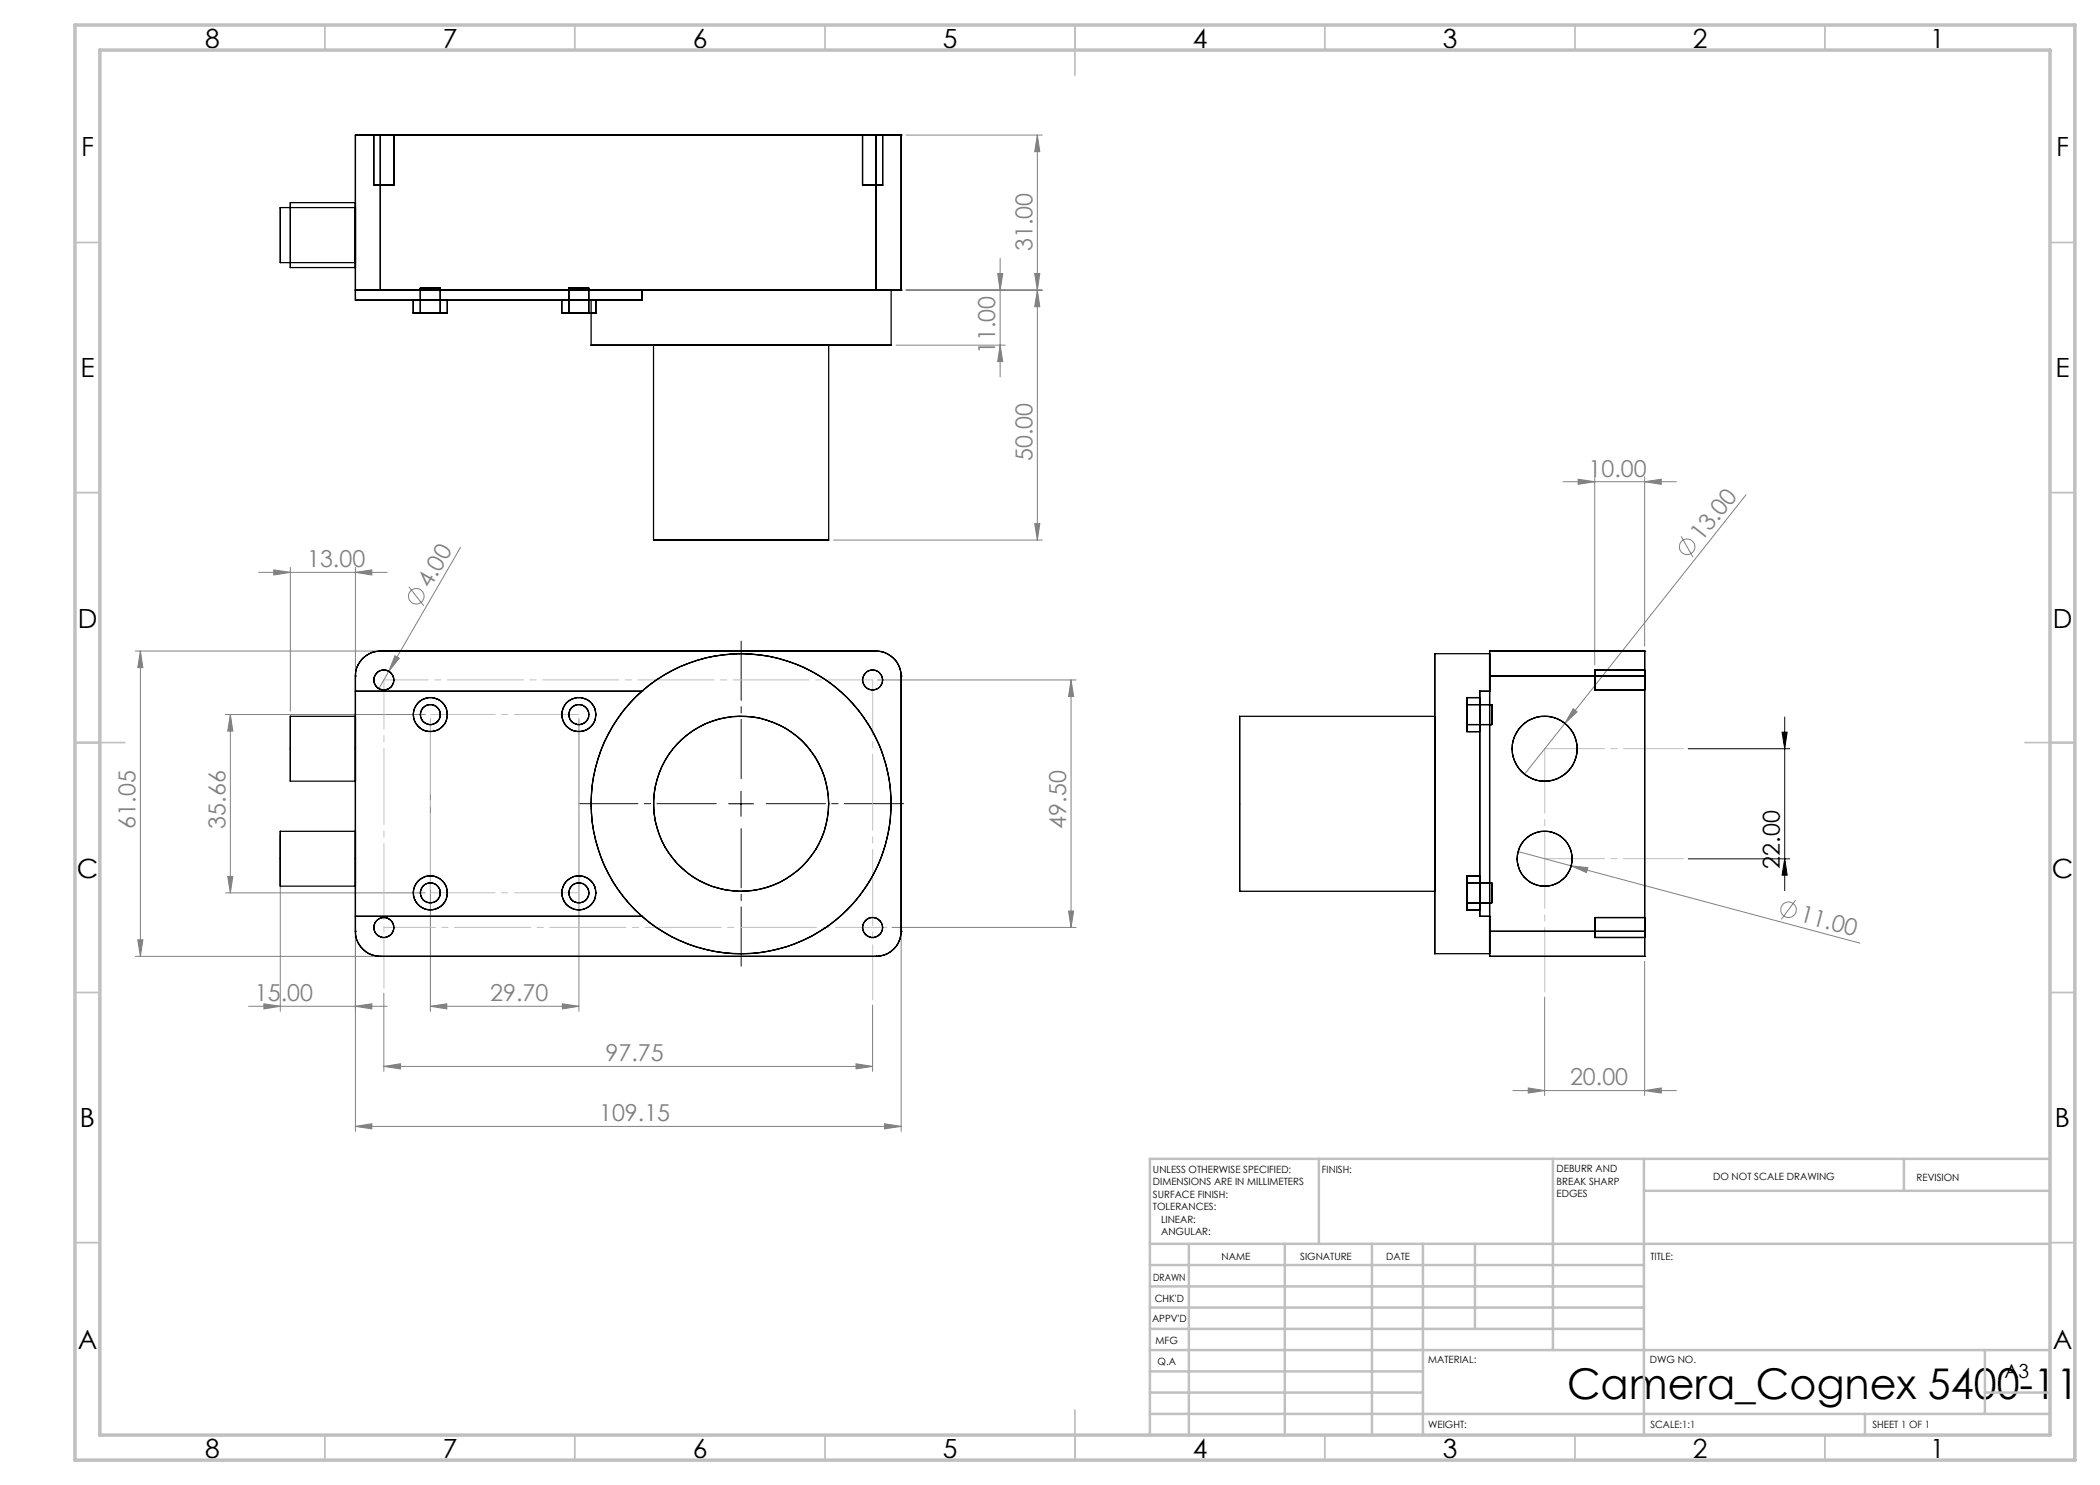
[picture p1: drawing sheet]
<svg xmlns="http://www.w3.org/2000/svg" width="420mm" height="297mm" viewBox="0 0 420 297" stroke-linecap="round" stroke-linejoin="round" font-family="sans-serif">
<g fill="none" stroke="#808080" stroke-width=".2">
<path d="M181.2 27h27.3M207.5 27v81M207.5 27l.5 3.3h-1.1zM181.2 58h27.3M199.5 54.7h1.1l-.6 3.3zM200 51.7v23.7M206.9 54.7h1.1l-.5 3.3zM207.5 58l.5 3.3h-1.1zM179.2 69h21.8M200 69l.6 3.3h-1.1zM312.6 96.3h22.7M315.6 95.8l3.3 .5-3.3 .6z"/>
<path d="M318.9 95.4v37.6M328.9 96.3l3.3-.5v1.1zM328.9 95.4v33.8M349.2 99l-36.2 45.7M51.7 114.5h25.7M54.8 114l3.3 .5-3.3 .5zM58.1 113.5v28.7M71.1 114.5l3.3-.5v1zM71.1 113.5v20.7M81.8 117.4l2.9 3.7M92.1 109.5l-14.3 24.8M166.7 108h41.8"/>
<path d="M206.9 104.7h1.1l-.5 3.3zM336.2 107.3l2.4 4.1M27.1 130.2h48M28.1 130.2l.5 3.3h-1zM28.1 130.2v61.1M71.1 139.2v87.1M77.8 134.3l-2 3.4M79 131.2l.9 .5-2.1 2.6zM175.5 136h39.7M214.2 136v49.5M214.2 136l.5 3.3h-1zM45.1 142.9h40"/>
<path d="M46.1 142.9v35.7M46.1 142.9l.5 3.3h-1.1zM86.1 143.9v58.4M115.8 143.9v58.4M313 144.7l-8.1 10.1M314.6 141.7l.8 .7-2.4 2.3zM45.1 178.6h40M45.5 175.3h1.1l-.5 3.3zM56.1 167.2v35.1M303.6 170.3l10.7 2.9M314.3 173.2l3.3 .3-.3 1zM314.3 173.2l57.7 15.4"/>
<path d="M27.1 191.3h48M27.6 188h1l-.5 3.3zM76.8 198.6v15.7M178.4 185.5h36.8M180.2 187.3v39M213.7 182.2h1l-.5 3.3zM308.9 199.4v19.7M328.9 192.3v26.8M359.1 180l-2.8 3.9M49.7 201.3h27.7M52.8 200.8l3.3 .5-3.3 .5zM71.1 201.3l3.3-.5v1z"/>
<path d="M76.8 213.3l3.3-.5v1zM76.8 213.3h97.7M86.1 201.3l3.3-.5v1zM86.1 201.3h29.7M112.5 200.8l3.3 .5-3.3 .5zM171.2 212.8l3.3 .5-3.3 .5zM174.5 201v13.3M302.6 218.1h32.7M305.6 217.6l3.3 .5-3.3 .5zM328.9 218.1l3.3-.5v1zM71.1 225.3l3.3-.5v1zM71.1 225.3h109.1"/>
<path d="M176.9 224.8l3.3 .5-3.3 .5z"/>
<circle cx="83.3" cy="119.2" r="1.55"/>
<circle cx="337.4" cy="109.4" r="1.55"/>
<circle cx="357.7" cy="182" r="1.55"/>
</g>
<path d="M148.2 158.3v5M337.6 149.8h20.3M356.4 146.4h1l-.5 3.4zM356.9 143.4v34.7M145.7 160.8h5M337.6 171.8h20.3M356.9 171.8l.5 3.2h-1z" fill="none" stroke="#000" stroke-width=".2"/>
<path d="M148.2 155.7v-27.5M143.2 160.7h-27.5M148.2 165.7v27.5M153.2 160.7h27.5" fill="none" stroke="#000" stroke-width=".2" stroke-dasharray="15.2 1.3 1.3 1.3" stroke-dashoffset="3.4"/>
<path d="M76.8 136h97.7" fill="none" stroke="#c0c0c0" stroke-width=".2" stroke-dasharray="15.2 1.3 1.3 1.3" stroke-dashoffset="6.4"/>
<path d="M76.8 185.5h100.6" fill="none" stroke="#c0c0c0" stroke-width=".2" stroke-dasharray="15.2 1.3 1.3 1.3" stroke-dashoffset="4.9"/>
<path d="M76.8 136v61.6" fill="none" stroke="#c0c0c0" stroke-width=".2" stroke-dasharray="15.2 1.3 1.3 1.3" stroke-dashoffset="5.4"/>
<path d="M174.5 136v64" fill="none" stroke="#c0c0c0" stroke-width=".2" stroke-dasharray="15.2 1.3 1.3 1.3" stroke-dashoffset="4.2"/>
<path d="M86.1 142.9h29.7M308.9 149.7v48.7M115.8 178.6h-29.7" fill="none" stroke="#c0c0c0" stroke-width=".2" stroke-dasharray="15.2 1.3 1.3 1.3" stroke-dashoffset="2.3"/>
<path d="M115.8 142.9v35.7M86.1 178.6v-35.7" fill="none" stroke="#c0c0c0" stroke-width=".2" stroke-dasharray="15.2 1.3 1.3 1.3" stroke-dashoffset="-.7"/>
<path d="M308.9 149.7h27.8M308.9 171.7h27.8" fill="none" stroke="#c0c0c0" stroke-width=".2" stroke-dasharray="15.2 1.3 1.3 1.3" stroke-dashoffset="3.3"/>
<g fill="none" stroke="#c0c0c0" stroke-width=".35">
<path d="M65 5v5M115 5v5M165 5v5M215 5v10M265 5v5M315 5v5M365 5v5M15 48.5h5M410 48.5h5M15 98.5h5M410 98.5h5M15 148.5h10"/>
<path d="M405 148.5h10M15 198.5h5M410 198.5h5M15 248.5h5M410 248.5h5M65 287v5M115 287v5M165 287v5M215 282v10M265 287v5M315 287v5M365 287v5"/>
</g>
<g fill="none" stroke="#c0c0c0" stroke-width=".5">
<path d="M263.8 231.8v17M310.6 231.8v38.2M328.8 231.8v55.2M328.8 238.2h81.2M380.8 231.8v6.4M410 231.8h-180v55.2M230 248.8h180M230 257.3h98.8M230 253h98.8M237.8 248.8v38.2M257 248.8v38.2M274.4 248.8v38.2"/>
<path d="M284.6 248.8v38.2M295 248.8v17M230 265.8h98.8M230 261.5h98.8M230 278.5h54.6M230 274.3h54.6M230 270h180M397 278.5h13M397 270v12.8M230 282.8h180M373 282.8v4.2"/>
</g>
<path d="M15 5h400v287h-400zM20 10h390v277h-390z" fill="none" stroke="#c0c0c0" stroke-width=".7"/>
<path d="M356.4 146.4h1l-.5 3.4zM356.9 171.8l.5 3.2h-1z" fill="#000"/>
<g fill="#808080">
<path d="M314.6 141.7l.8 .7-2.4 2.3z"/>
<path d="M79 131.2l.9 .5-2.1 2.6z"/>
<path d="M314.3 173.2l3.3 .3-.3 1z"/>
<path d="M76.8 213.3l3.3-.5v1zM171.2 212.8l3.3 .5-3.3 .5zM86.1 201.3l3.3-.5v1zM112.5 200.8l3.3 .5-3.3 .5zM305.6 217.6l3.3 .5-3.3 .5zM328.9 218.1l3.3-.5v1z"/>
<path d="M45.5 175.3h1.1l-.5 3.3zM46.1 142.9l.5 3.3h-1.1z"/>
<path d="M214.2 136l.5 3.3h-1zM213.7 182.2h1l-.5 3.3z"/>
<path d="M176.9 224.8l3.3 .5-3.3 .5zM71.1 225.3l3.3-.5v1zM71.1 114.5l3.3-.5v1zM54.8 114l3.3 .5-3.3 .5zM71.1 201.3l3.3-.5v1zM52.8 200.8l3.3 .5-3.3 .5z"/>
<path d="M315.6 95.8l3.3 .5-3.3 .6zM328.9 96.3l3.3-.5v1.1z"/>
<path d="M200 69l.6 3.3h-1.1zM199.5 54.7h1.1l-.6 3.3z"/>
<path d="M28.1 130.2l.5 3.3h-1zM27.6 188h1l-.5 3.3zM207.5 27l.5 3.3h-1.1zM206.9 54.7h1.1l-.5 3.3zM207.5 58l.5 3.3h-1.1zM206.9 104.7h1.1l-.5 3.3z"/>
</g>
<g fill="none" stroke="#000" stroke-width=".25">
<path d="M71.1 27h.1M71.1 27h5M71.1 27v33M74.8 27h4zM74.8 37h4zM74.8 27v10M76.1 27v31h-5M76.1 27h99.1M78.8 27v10M172.5 27h4zM172.5 37h4zM172.5 27v10"/>
<path d="M175.2 27h5M175.2 27v31M176.5 27v10M180.2 27h.1M180.2 27v31M56.1 41.5v11zM56.1 52.5h15M56.1 41.5h15M58.1 40.5v13zM58.1 53.5h13M58.1 40.5h13M71.1 58h.1"/>
<path d="M71.1 40.5v13zM71.1 41.5v11zM71.1 58h104.1M84.1 57.6h4zM84.1 57.6v5M88.1 57.6v5M113.8 57.6h4zM113.8 57.6v5M117.8 57.6v5M128.4 58h49.8zM128.4 58v2M175.2 58h5"/>
<path d="M178.2 58v11M180.2 58h.1M71.1 60h.1M71.1 60h57.3M82.7 60h6.8zM82.7 62.6h6.8zM82.7 60v2.6M84.1 62.6h4zM89.5 60v2.6M112.4 60h6.8zM112.4 62.6h6.8zM112.4 60v2.6"/>
<path d="M113.8 62.6h4zM118.2 60h10.2zM118.2 69h60zM118.2 60v9M119.2 60v2.6M130.7 69v39M130.7 69h35zM165.7 69v39M130.7 108h35zM71.1 135.2v51.1M71.1 138.3h57.3M71.1 138.3h.1"/>
<path d="M71.1 135.2h.1M76.1 130.2h.1M76.1 130.2a5 5 0 0 0-5 5M76.1 130.2h99.1M128.4 138.3a30 30 0 0 1 41.5 1.7 30 30 0 0 1 0 41.5 30 30 0 0 1-41.5 1.8M128.4 138.3a30 30 0 0 0 0 45M128.4 138.3h.1M175.2 130.2a5.1 5.1 0 0 1 5 5M175.2 130.2h.1M180.2 135.2h.1M180.2 135.2v51.1M286.9 130.7v60z"/>
<path d="M286.9 130.7h11M293.3 139.5v6.8zM293.3 139.5h2.6M295.9 138.3h.1M295.9 138.3v45M295.9 139.5v6.8zM295.9 138.3h2M297.9 130.2h.1M297.9 138.3h.1M297.9 138.3v-7.6v60v-7.4M297.9 130.2v5M297.9 130.2h31"/>
<path d="M297.9 135.2v51.1M297.9 135.2h31M318.9 134v4zM318.9 138h10M318.9 134h10M328.9 130.2h.1M328.9 134v4zM328.9 130.2v5M328.9 135.2v51.1M58.1 143.3v12.9zM58.1 156.2h13M58.1 143.3h13"/>
<path d="M71.1 143.3v12.9zM247.9 143.3v35zM247.9 143.3h39M286.9 143.3v35zM293.3 140.9v4zM293.3 146.3h2.6M293.3 140.9h5M293.3 144.9h5M298.3 140.9v4zM56.1 166.3v10.9zM56.1 177.2h15M56.1 166.3h15"/>
<path d="M71.1 166.3v10.9zM247.9 178.3h39M293.3 175.2v6.8zM293.3 176.6v3.9zM293.3 175.2h2.6M293.3 176.6h5M295.9 175.2v6.8zM298.3 176.6v3.9zM71.1 186.3a5 5 0 0 0 5 5M71.1 183.3h57.3M71.1 186.3h.1M71.1 183.3h.1"/>
<path d="M76.1 191.3h.1M76.1 191.3h99.1M128.4 183.3h.1M175.2 191.3h.1M180.2 186.3a5.1 5.1 0 0 1-5 5M180.2 186.3h.1M286.9 190.7h11M293.3 182h2.6M293.3 180.6h5M295.9 183.3h.1M295.9 183.3h2M297.9 183.3h.1"/>
<path d="M297.9 191.3h.1M297.9 186.3v5M297.9 191.3h31M297.9 186.3h31M318.9 183.5v4zM318.9 187.5h10M318.9 183.5h10M328.9 191.3h.1M328.9 183.5v4zM328.9 186.3v5"/>
<circle cx="76.8" cy="136" r="2.01"/>
<circle cx="174.5" cy="136" r="2.01"/>
<circle cx="86.1" cy="142.9" r="1.99"/>
<circle cx="86.1" cy="142.9" r="3.4"/>
<circle cx="115.8" cy="142.9" r="2"/>
<circle cx="115.8" cy="142.9" r="3.4"/>
<circle cx="308.9" cy="149.7" r="6.5"/>
<circle cx="86.1" cy="178.6" r="1.99"/>
<circle cx="86.1" cy="178.6" r="3.4"/>
<circle cx="115.8" cy="178.6" r="2"/>
<circle cx="115.8" cy="178.6" r="3.4"/>
<circle cx="148.2" cy="160.8" r="17.5"/>
<circle cx="148.2" cy="160.7" r="30"/>
<circle cx="308.9" cy="171.8" r="5.5"/>
<circle cx="76.8" cy="185.5" r="1.99"/>
<circle cx="174.5" cy="185.5" r="2.01"/>
</g>
<text font-size="8.5" x="313.4" y="279.7">Camera_Cognex 5400-11</text>
<g font-size="5.3">
<text x="41" y="9.5">8</text>
<text x="88.5" y="9.5">7</text>
<text x="138.5" y="9.5">6</text>
<text x="188.5" y="9.5">5</text>
<text x="238.5" y="9.5">4</text>
<text x="288.5" y="9.5">3</text>
<text x="338.5" y="9.5">2</text>
<text x="386" y="9.5">1</text>
<text x="16.2" y="31.2">F</text>
<text x="411.2" y="31.2">F</text>
<text x="16.1" y="75.5">E</text>
<text x="411.1" y="75.5">E</text>
<text x="15.5" y="125.5">D</text>
<text x="410.5" y="125.5">D</text>
<text x="15.4" y="175.5">C</text>
<text x="410.4" y="175.5">C</text>
<text x="16" y="225.5">B</text>
<text x="411" y="225.5">B</text>
<text x="15.5" y="269.7">A</text>
<text x="410.5" y="269.7">A</text>
<text x="41" y="291.5">8</text>
<text x="88.5" y="291.5">7</text>
<text x="138.5" y="291.5">6</text>
<text x="188.5" y="291.5">5</text>
<text x="238.5" y="291.5">4</text>
<text x="288.5" y="291.5">3</text>
<text x="338.5" y="291.5">2</text>
<text x="386" y="291.5">1</text>
</g>
<g font-size="4.7" fill="#808080">
<text x="206.5" y="50.2" transform="rotate(-90 206.5 50.2)">31.00</text>
<text x="199" y="70.8" transform="rotate(-90 199 70.8)">11.00</text>
<text x="206.5" y="92.3" transform="rotate(-90 206.5 92.3)">50.00</text>
<text x="317.7" y="95.3">10.00</text>
<text x="61.4" y="113.5">13.00</text>
<text x="340.4" y="108.4" transform="rotate(-52 340.4 108.4)">13.00</text>
<text x="86" y="117.9" transform="rotate(-60 86 117.9)">4.00</text>
<text x="27.1" y="165.7" transform="rotate(-90 27.1 165.7)">61.05</text>
<text x="45.1" y="165.7" transform="rotate(-90 45.1 165.7)">35.66</text>
<text x="213.2" y="165.7" transform="rotate(-90 213.2 165.7)">49.50</text>
<text x="359.8" y="184.2" transform="rotate(15 359.8 184.2)">11.00</text>
<text x="51" y="200.2">15.00</text>
<text x="98" y="200.2">29.70</text>
<text x="121.1" y="212.2">97.75</text>
<text x="314" y="217.1">20.00</text>
<text x="119.8" y="224.2">109.15</text>
</g>
<text font-size="4.7" x="355.9" y="173.7" transform="rotate(-90 355.9 173.7)">22.00</text>
<text font-size="3.9" x="400.9" y="275.5">A3</text>
<g font-size="2">
<text x="230.6" y="234.6">UNLESS OTHERWISE SPECIFIED:</text>
<text x="230.6" y="237.1">DIMENSIONS ARE IN MILLIMETERS</text>
<text x="230.6" y="239.6">SURFACE FINISH:</text>
<text x="264.4" y="234.6">FINISH:</text>
<text x="311.3" y="234.5">DEBURR AND</text>
<text x="311.3" y="237">BREAK SHARP</text>
<text x="311.3" y="239.5">EDGES</text>
<text x="342.6" y="236">DO NOT SCALE DRAWING</text>
<text x="383.3" y="236.2">REVISION</text>
<text x="230.6" y="242.1">TOLERANCES:</text>
<text x="232.2" y="244.6">LINEAR:</text>
<text x="232.2" y="247.1">ANGULAR:</text>
<text x="244.3" y="252">NAME</text>
<text x="260" y="251.9">SIGNATURE</text>
<text x="277.2" y="251.9">DATE</text>
<text x="330.1" y="251.9">TITLE:</text>
<text x="230.6" y="256.1">DRAWN</text>
<text x="230.9" y="260.3">CHK'D</text>
<text x="230.4" y="264.4">APPV'D</text>
<text x="231.1" y="268.8">MFG</text>
<text x="231.5" y="273">Q.A</text>
<text x="285.6" y="272.5">MATERIAL:</text>
<text x="330" y="272.5">DWG NO.</text>
<text x="285.6" y="285.5">WEIGHT:</text>
<text x="330.1" y="285.6">SCALE:1:1</text>
<text x="374.5" y="285.6">SHEET 1 OF 1</text>
</g>
</svg>
